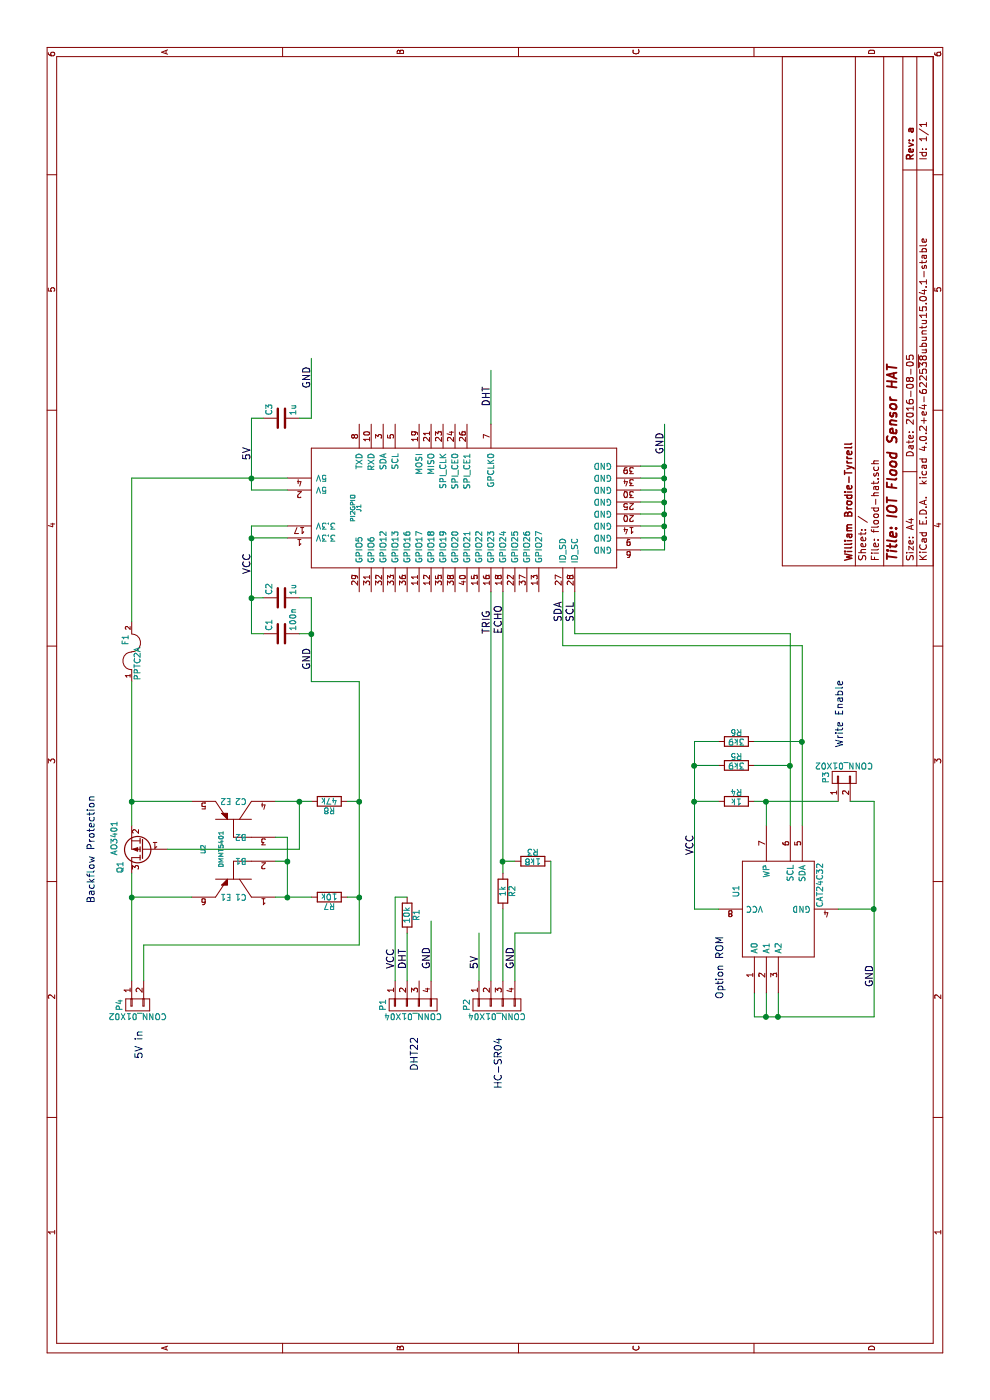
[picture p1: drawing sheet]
EESchema Schematic File Version 2
LIBS:power
LIBS:device
LIBS:transistors
LIBS:conn
LIBS:linear
LIBS:regul
LIBS:74xx
LIBS:cmos4000
LIBS:adc-dac
LIBS:memory
LIBS:xilinx
LIBS:microcontrollers
LIBS:dsp
LIBS:microchip
LIBS:analog_switches
LIBS:motorola
LIBS:texas
LIBS:intel
LIBS:audio
LIBS:interface
LIBS:digital-audio
LIBS:philips
LIBS:display
LIBS:cypress
LIBS:siliconi
LIBS:opto
LIBS:atmel
LIBS:contrib
LIBS:valves
LIBS:wbt-device
LIBS:flood-hat-cache
EELAYER 25 0
EELAYER END
$Descr A4 11693 8268
encoding utf-8
Sheet 1 1
Title "IOT Flood Sensor HAT"
Date "2016-08-05"
Rev "a"
Comp "William Brodie-Tyrrell"
Comment1 ""
Comment2 ""
Comment3 ""
Comment4 ""
$EndDescr
$Comp
L PI2GPIO J1
U 1 1
P 7450 3000
F 0 "J1" H 7450 3000 39  0000 C CNN
F 1 "PI2GPIO" H 7450 3050 39  0000 C CNN
F 2 "raspi:PI2HAT" H 7450 3000 39  0001 C CNN
F 3 "" H 7450 3000 39  0000 C CNN
	1    7450 3000
	1    0    0    -1  
$EndComp
$Comp
L 24C16 U1
U 1 1
P 4100 6500
F 0 "U1" H 4250 6850 50  0000 C CNN
F 1 "CAT24C32" H 4300 6150 50  0000 C CNN
F 2 "SMD_Packages:SOIC-8-N" H 4100 6500 50  0001 C CNN
F 3 "" H 4100 6500 50  0000 C CNN
	1    4100 6500
	1    0    0    -1  
$EndComp
Text Label 6900 2100 0    60   ~ 0
VCC
Text Label 7850 2100 0    60   ~ 0
5V
Text Label 7900 5550 0    60   ~ 0
GND
Text Label 6500 4800 0    60   ~ 0
SCL
Text Label 6500 4700 0    60   ~ 0
SDA
$Comp
L C C1
U 1 1
P 6400 2350
F 0 "C1" H 6425 2450 50  0000 L CNN
F 1 "100n" H 6425 2250 50  0000 L CNN
F 2 "Capacitors_SMD:C_0805" H 6438 2200 50  0001 C CNN
F 3 "" H 6400 2350 50  0000 C CNN
	1    6400 2350
	1    0    0    -1  
$EndComp
$Comp
L R R5
U 1 1
P 5300 6150
F 0 "R5" V 5380 6150 50  0000 C CNN
F 1 "3k9" V 5300 6150 50  0000 C CNN
F 2 "Resistors_SMD:R_0805" V 5230 6150 50  0001 C CNN
F 3 "" H 5300 6150 50  0000 C CNN
	1    5300 6150
	1    0    0    -1  
$EndComp
$Comp
L R R6
U 1 1
P 5500 6150
F 0 "R6" V 5580 6150 50  0000 C CNN
F 1 "3k9" V 5500 6150 50  0000 C CNN
F 2 "Resistors_SMD:R_0805" V 5430 6150 50  0001 C CNN
F 3 "" H 5500 6150 50  0000 C CNN
	1    5500 6150
	1    0    0    -1  
$EndComp
$Comp
L R R4
U 1 1
P 5000 6150
F 0 "R4" V 5080 6150 50  0000 C CNN
F 1 "1k" V 5000 6150 50  0000 C CNN
F 2 "Resistors_SMD:R_0805" V 4930 6150 50  0001 C CNN
F 3 "" H 5000 6150 50  0000 C CNN
	1    5000 6150
	1    0    0    -1  
$EndComp
Text Label 4550 5800 0    60   ~ 0
VCC
Text Label 3450 7300 0    60   ~ 0
GND
Text Label 8300 4100 0    60   ~ 0
DHT
Text Label 6400 4100 0    60   ~ 0
TRIG
Text Label 6400 4200 0    60   ~ 0
ECHO
$Comp
L CONN_01X04 P1
U 1 1
P 3300 3450
F 0 "P1" H 3300 3700 50  0000 C CNN
F 1 "CONN_01X04" V 3400 3450 50  0000 C CNN
F 2 "Pin_Headers:Pin_Header_Angled_1x04" H 3300 3450 50  0001 C CNN
F 3 "" H 3300 3450 50  0000 C CNN
	1    3300 3450
	-1   0    0    -1  
$EndComp
Text Notes 2750 3500 0    60   ~ 0
DHT22
Text Label 3600 3600 0    60   ~ 0
GND
Text Label 3600 3400 0    60   ~ 0
DHT
Text Label 3600 3300 0    60   ~ 0
VCC
$Comp
L R R1
U 1 1
P 4050 3400
F 0 "R1" V 4130 3400 50  0000 C CNN
F 1 "10k" V 4050 3400 50  0000 C CNN
F 2 "Resistors_SMD:R_0805" V 3980 3400 50  0001 C CNN
F 3 "" H 4050 3400 50  0000 C CNN
	1    4050 3400
	0    1    1    0   
$EndComp
$Comp
L CONN_01X04 P2
U 1 1
P 3300 4150
F 0 "P2" H 3300 4400 50  0000 C CNN
F 1 "CONN_01X04" V 3400 4150 50  0000 C CNN
F 2 "Pin_Headers:Pin_Header_Angled_1x04" H 3300 4150 50  0001 C CNN
F 3 "" H 3300 4150 50  0000 C CNN
	1    3300 4150
	-1   0    0    -1  
$EndComp
Text Notes 2600 4200 0    60   ~ 0
HC-SR04
Text Label 3600 4000 0    60   ~ 0
5V
Text Label 3600 4300 0    60   ~ 0
GND
$Comp
L R R2
U 1 1
P 4250 4200
F 0 "R2" V 4330 4200 50  0000 C CNN
F 1 "1k" V 4250 4200 50  0000 C CNN
F 2 "Resistors_SMD:R_0805" V 4180 4200 50  0001 C CNN
F 3 "" H 4250 4200 50  0000 C CNN
	1    4250 4200
	0    1    1    0   
$EndComp
$Comp
L R R3
U 1 1
P 4500 4450
F 0 "R3" V 4580 4450 50  0000 C CNN
F 1 "1k8" V 4500 4450 50  0000 C CNN
F 2 "Resistors_SMD:R_0805" V 4430 4450 50  0001 C CNN
F 3 "" H 4500 4450 50  0000 C CNN
	1    4500 4450
	1    0    0    -1  
$EndComp
$Comp
L C C2
U 1 1
P 6700 2350
F 0 "C2" H 6725 2450 50  0000 L CNN
F 1 "1u" H 6725 2250 50  0000 L CNN
F 2 "Capacitors_SMD:C_0805" H 6738 2200 50  0001 C CNN
F 3 "" H 6700 2350 50  0000 C CNN
	1    6700 2350
	1    0    0    -1  
$EndComp
$Comp
L C C3
U 1 1
P 8200 2350
F 0 "C3" H 8225 2450 50  0000 L CNN
F 1 "1u" H 8225 2250 50  0000 L CNN
F 2 "Capacitors_SMD:C_0805" H 8238 2200 50  0001 C CNN
F 3 "" H 8200 2350 50  0000 C CNN
	1    8200 2350
	1    0    0    -1  
$EndComp
Text Label 6100 2600 0    60   ~ 0
GND
Text Label 8450 2600 0    60   ~ 0
GND
Text Notes 3350 6050 0    60   ~ 0
Option ROM
$Comp
L CONN_01X02 P3
U 1 1
P 5200 7050
F 0 "P3" H 5200 7200 50  0000 C CNN
F 1 "CONN_01X02" V 5300 7050 50  0000 C CNN
F 2 "Pin_Headers:Pin_Header_Straight_1x02" H 5200 7050 50  0001 C CNN
F 3 "" H 5200 7050 50  0000 C CNN
	1    5200 7050
	1    0    0    -1  
$EndComp
$Comp
L CONN_01X02 P4
U 1 1
P 3300 1150
F 0 "P4" H 3300 1300 50  0000 C CNN
F 1 "CONN_01X02" V 3400 1150 50  0000 C CNN
F 2 "Terminal_Blocks:TerminalBlock_Pheonix_MKDS1.5-2pol" H 3300 1150 50  0001 C CNN
F 3 "" H 3300 1150 50  0000 C CNN
	1    3300 1150
	-1   0    0    -1  
$EndComp
Text Notes 2850 1200 0    60   ~ 0
5V in
$Comp
L Q_PMOS_GSD Q1
U 1 1
P 4600 1200
F 0 "Q1" V 4800 1400 50  0000 R CNN
F 1 "AO3401" V 4850 1250 50  0000 R CNN
F 2 "TO_SOT_Packages_SMD:SOT-23" H 4800 1300 50  0001 C CNN
F 3 "" H 4600 1200 50  0000 C CNN
	1    4600 1200
	0    -1   -1   0   
$EndComp
$Comp
L PNP2 U2
U 1 1
P 4600 1950
F 0 "U2" H 4600 2200 39  0000 C CNN
F 1 "DMMT5401" H 4600 2050 39  0000 C CNN
F 2 "TO_SOT_Packages_SMD:TSOT-6-MK06A" H 4450 2100 39  0001 C CNN
F 3 "" H 4450 2100 39  0000 C CNN
	1    4600 1950
	1    0    0    -1  
$EndComp
$Comp
L R R7
U 1 1
P 4200 2750
F 0 "R7" V 4280 2750 50  0000 C CNN
F 1 "10k" V 4200 2750 50  0000 C CNN
F 2 "Resistors_SMD:R_0805" V 4130 2750 50  0001 C CNN
F 3 "" H 4200 2750 50  0000 C CNN
	1    4200 2750
	-1   0    0    1   
$EndComp
$Comp
L R R8
U 1 1
P 5000 2750
F 0 "R8" V 5080 2750 50  0000 C CNN
F 1 "47k" V 5000 2750 50  0000 C CNN
F 2 "Resistors_SMD:R_0805" V 4930 2750 50  0001 C CNN
F 3 "" H 5000 2750 50  0000 C CNN
	1    5000 2750
	-1   0    0    1   
$EndComp
Wire Wire Line
	7100 5350 7100 5550
Wire Wire Line
	7100 5550 8150 5550
Wire Wire Line
	7800 5550 7800 5350
Wire Wire Line
	7700 5350 7700 5550
Connection ~ 7700 5550
Wire Wire Line
	7600 5350 7600 5550
Connection ~ 7600 5550
Wire Wire Line
	7500 5350 7500 5550
Connection ~ 7500 5550
Wire Wire Line
	7400 5350 7400 5550
Connection ~ 7400 5550
Wire Wire Line
	7300 5350 7300 5550
Connection ~ 7300 5550
Wire Wire Line
	7200 5350 7200 5550
Connection ~ 7200 5550
Connection ~ 7800 5550
Wire Wire Line
	6300 4700 6750 4700
Wire Wire Line
	6400 4800 6750 4800
Wire Wire Line
	3200 6400 3400 6400
Wire Wire Line
	3200 6500 3400 6500
Connection ~ 3200 6400
Connection ~ 3200 6500
Wire Wire Line
	4100 6000 4100 5800
Wire Wire Line
	6400 6600 4800 6600
Wire Wire Line
	6300 6700 4800 6700
Wire Wire Line
	5000 5800 5000 6000
Connection ~ 5000 5800
Connection ~ 5300 5800
Wire Wire Line
	4800 6400 5000 6400
Wire Wire Line
	5000 6300 5000 7000
Wire Wire Line
	5300 6300 5300 6600
Connection ~ 5300 6600
Wire Wire Line
	5500 6300 5500 6700
Connection ~ 5500 6700
Wire Wire Line
	5300 5800 5300 6000
Wire Wire Line
	5500 5800 5500 6000
Wire Wire Line
	8150 4100 8600 4100
Wire Wire Line
	3500 4100 6750 4100
Wire Wire Line
	4400 4200 6750 4200
Wire Wire Line
	3500 3400 3900 3400
Wire Wire Line
	4200 3300 4200 3400
Wire Wire Line
	3500 4000 3900 4000
Wire Wire Line
	3500 4300 3900 4300
Wire Wire Line
	4500 4600 3900 4600
Wire Wire Line
	3900 4600 3900 4300
Wire Wire Line
	3500 4200 4100 4200
Wire Wire Line
	4500 4200 4500 4300
Connection ~ 4500 4200
Wire Wire Line
	3500 3300 4200 3300
Wire Wire Line
	3500 3600 4000 3600
Wire Wire Line
	4100 5800 5500 5800
Wire Wire Line
	3400 6300 3200 6300
Wire Wire Line
	3200 6300 3200 7300
Wire Wire Line
	6700 2600 6700 2500
Wire Wire Line
	6400 2500 6400 2600
Connection ~ 6400 2600
Wire Wire Line
	6400 2200 6400 2100
Wire Wire Line
	6400 2100 7300 2100
Wire Wire Line
	7300 2100 7300 2400
Wire Wire Line
	7200 2400 7200 2100
Connection ~ 7200 2100
Wire Wire Line
	6700 2200 6700 2100
Connection ~ 6700 2100
Wire Wire Line
	7600 2400 7600 2100
Wire Wire Line
	7600 2100 8200 2100
Wire Wire Line
	8200 2100 8200 2200
Wire Wire Line
	8200 2500 8200 2600
Wire Wire Line
	8200 2600 8700 2600
Wire Wire Line
	7700 1100 7700 2400
Connection ~ 7700 2100
Wire Wire Line
	6300 4700 6300 6700
Wire Wire Line
	6400 6600 6400 4800
Connection ~ 5000 6400
Wire Wire Line
	5000 7300 5000 7100
Wire Wire Line
	3200 7300 5000 7300
Wire Wire Line
	4100 7300 4100 7000
Connection ~ 4100 7300
Wire Wire Line
	3500 1100 4400 1100
Wire Wire Line
	4200 1600 4200 1100
Connection ~ 4200 1100
Wire Wire Line
	5000 1600 5000 1100
Connection ~ 5000 1100
Wire Wire Line
	4600 1400 4600 2500
Wire Wire Line
	4600 2500 5000 2500
Wire Wire Line
	5000 2300 5000 2600
Wire Wire Line
	4700 2300 4700 2400
Wire Wire Line
	4700 2400 4200 2400
Wire Wire Line
	4200 2300 4200 2600
Connection ~ 4200 2400
Wire Wire Line
	4500 2300 4500 2400
Connection ~ 4500 2400
Connection ~ 5000 2500
Wire Wire Line
	4200 2900 4200 3000
Wire Wire Line
	3800 3000 6000 3000
Wire Wire Line
	5000 3000 5000 2900
Wire Wire Line
	6000 3000 6000 2600
Wire Wire Line
	6000 2600 6700 2600
Connection ~ 5000 3000
Wire Wire Line
	3500 1200 3800 1200
Wire Wire Line
	3800 1200 3800 3000
Connection ~ 4200 3000
Text Notes 4150 800  0    60   ~ 0
Backflow Protection
$Comp
L FUSE F1
U 1 1
P 6250 1100
F 0 "F1" H 6350 1150 50  0000 C CNN
F 1 "PPTC2A" H 6150 1050 50  0000 C CNN
F 2 "Resistors_SMD:R_1812" H 6250 1100 50  0001 C CNN
F 3 "" H 6250 1100 50  0000 C CNN
	1    6250 1100
	1    0    0    -1  
$EndComp
Wire Wire Line
	4800 1100 6000 1100
Wire Wire Line
	6500 1100 7700 1100
Text Notes 5450 7050 0    60   ~ 0
Write Enable
$EndSCHEMATC
